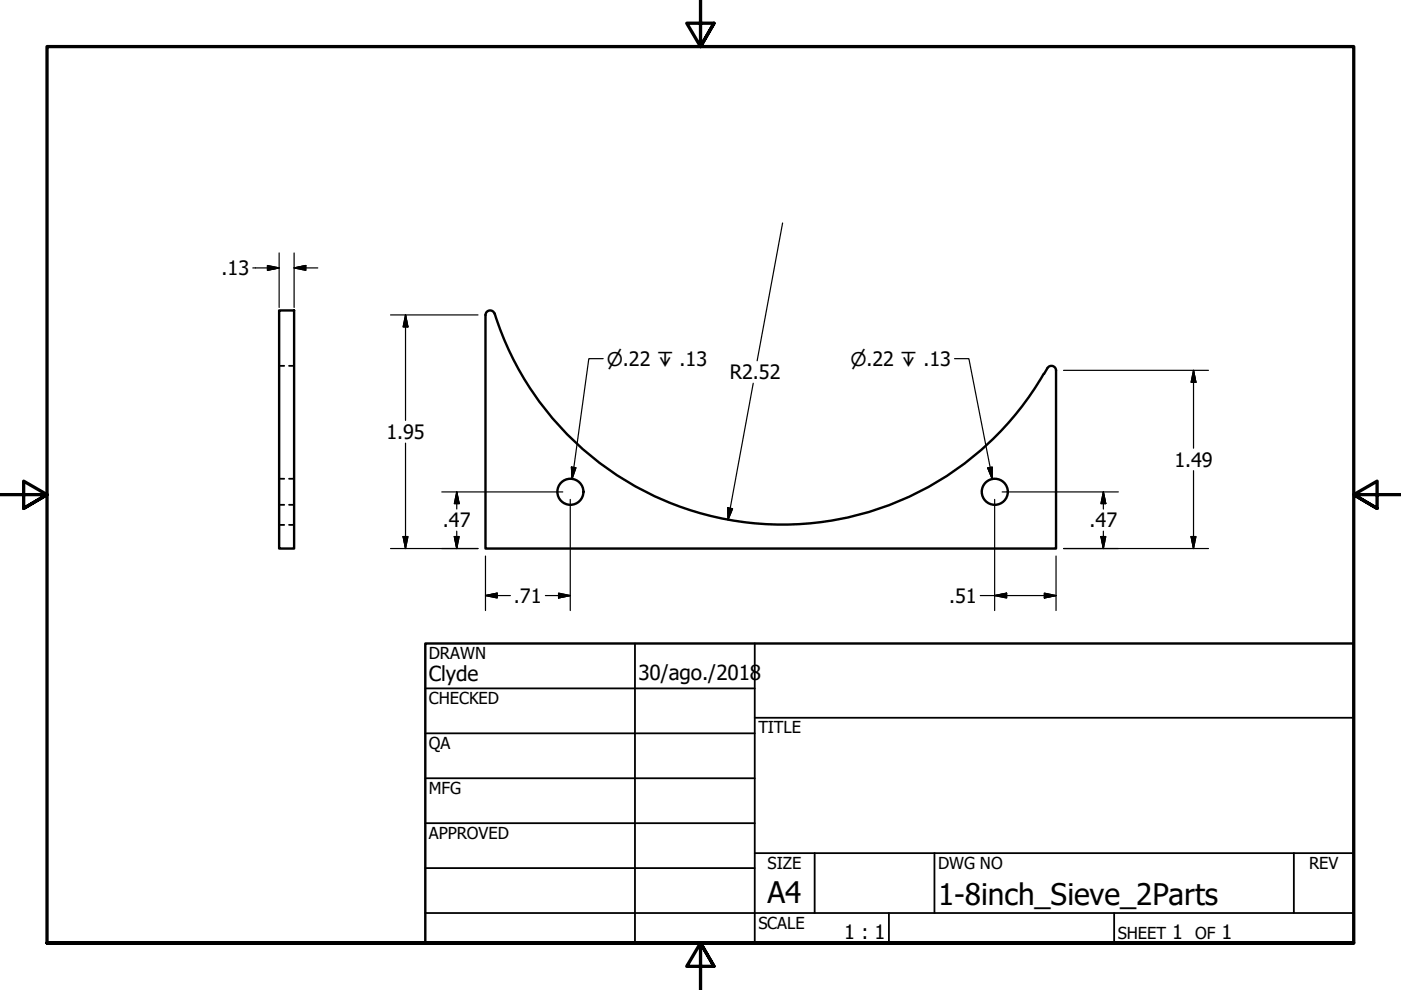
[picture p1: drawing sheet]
<svg xmlns="http://www.w3.org/2000/svg" width="297mm" height="210mm" viewBox="0 0 297 210" stroke-linecap="round" stroke-linejoin="round" font-family="sans-serif">
<!-- layer: Visible (ANSI) -->
<g fill="none" stroke="#000" stroke-width=".51">
<path d="M59.2 65.8h3.2v50.5h-3.2zM104.9 66.5a.98 .98 0 0 0-1.1-.7 .98 .98 0 0 0-.9 1v49.5h121v-37.8M104.9 66.5a64 64 0 0 0 54 44.3 64 64 0 0 0 62.4-31.6M222.1 78.1l-.7 1.2M222.1 78.1a.98 .98 0 0 1 1.1-.5 .98 .98 0 0 1 .7 1"/>
<circle cx="120.9" cy="104.3" r="2.76"/>
<circle cx="210.9" cy="104.3" r="2.76"/>
</g>
<!-- layer: Hidden (ANSI) -->
<path d="M59.2 77.6h1.1M61.3 77.6h1.1M59.2 101.5h1.1M59.2 107h1.1M59.2 111.3h1.1M61.3 101.5h1.1M61.3 107h1.1M61.3 111.3h1.1" fill="none" stroke="#000" stroke-width=".38"/>
<!-- layer: Border (ANSI) -->
<path d="M148.5 -.1v10l-2.9-5h5.8l-2.9 5 2.9-5M0 104.9h10l-5-2.9v5.8l5-2.9-5 2.9M297 104.9h-10l5-2.9v5.8l-5-2.9 5 2.9M10 199.9v-190h277v190h-277h277M151.4 204.9l-2.9-5 2.9 5h-5.8l2.9-5v10" fill="none" stroke="#000" stroke-width=".7"/>
<!-- layer: Title (ANSI) -->
<g fill="none" stroke="#000" stroke-width=".38">
<path d="M134.6 136.4v63.5M160 136.4v63.5M90.2 146h69.8M90.2 155.5h69.8M160 152.2h127M90.2 165h69.8M90.2 174.5h69.8M90.2 193.6h196.8M90.2 184.1h69.8M160 180.9h127M172.7 180.9v12.7M188.5 193.6v6.3"/>
<path d="M198.1 180.9v12.7M236.2 193.6v6.3M274.3 180.9v12.7"/>
</g>
<path d="M90.2 136.4h196.8v63.5h-196.8z" fill="none" stroke="#000" stroke-width=".51"/>
<!-- layer: Dimension (ANSI) -->
<g fill="none" stroke="#000" stroke-width=".25">
<path d="M53.6 56.8h5.6M56.7 56.3l2.5 .5-2.5 .5zM59.2 53.6v11.6M62.4 56.8l2.4-.5v1zM62.4 56.8h5M62.4 53.6v11.6M165.9 47.3l-5.4 29.2M82.8 66.8h18.5M86 66.8l.5 2.5h-1zM86 66.8v22.3M225.5 78.5h30.7M253 78.5l.6 2.6h-1.1z"/>
<path d="M253 78.5v16.5M86 94v22.3M159.7 81.3l-5.3 28.9M253 99.8v16.5M82.8 116.3h18.5M85.5 113.8h1l-.5 2.5zM93.7 104.3h25.6M96.3 113.8h1l-.5 2.5zM96.8 104.3l.5 2.5h-1zM96.8 104.3v3.6M96.8 112.6v3.7M102.9 117.9v11.5"/>
<path d="M120.9 105.9v23.5M154.3 107.7l1 .2-.9 2.3zM210.9 105.9v23.5M212.5 104.3h24.6M223.9 117.9v11.5M225.5 116.3h30.7M233.4 113.8h1l-.5 2.5zM233.9 104.3l.5 2.5h-1zM233.9 104.3v3.6M233.9 112.6v3.7M252.5 113.8h1.1l-.6 2.5zM102.9 126.3l2.5-.5v1z"/>
<path d="M102.9 126.3h5.3M115.6 126.3h5.3M118.4 125.8l2.5 .5-2.5 .5zM207.8 126.3h16.1M210.9 126.3l2.5-.5v1zM221.4 125.8l2.5 .5-2.5 .5z"/>
</g>
<g fill="#000" stroke="#000" stroke-width=".25">
<path d="M56.7 57.3l2.5-.5zM56.7 56.3l2.5 .5-2.5 .5zM62.4 56.8l2.4-.5zM62.4 56.8l2.4-.5v1zM86 66.8l.5 2.5zM86 66.8l.5 2.5h-1zM253 78.5l.6 2.6zM253 78.5l.6 2.6h-1.1zM85.5 113.8l.5 2.5zM85.5 113.8h1l-.5 2.5zM96.3 113.8l.5 2.5zM96.3 113.8h1l-.5 2.5z"/>
<path d="M96.8 104.3l.5 2.5zM96.8 104.3l.5 2.5h-1zM154.3 107.7l.1 2.5zM154.3 107.7l1 .2-.9 2.3zM233.4 113.8l.5 2.5zM233.4 113.8h1l-.5 2.5zM233.9 104.3l.5 2.5zM233.9 104.3l.5 2.5h-1zM252.5 113.8l.5 2.5zM252.5 113.8h1.1l-.6 2.5zM102.9 126.3l2.5-.5zM102.9 126.3l2.5-.5v1z"/>
<path d="M118.4 126.8l2.5-.5zM118.4 125.8l2.5 .5-2.5 .5zM210.9 126.3l2.5-.5zM210.9 126.3l2.5-.5v1zM221.4 126.8l2.5-.5zM221.4 125.8l2.5 .5-2.5 .5z"/>
</g>
<!-- layer: Symbol (ANSI) -->
<path d="M127.9 76h-3.1l-3.5 25.6M202.4 76h3l5 25.6M121.2 99l.9 .2-.8 2.4zM209.4 99.2l1-.2v2.6z" fill="none" stroke="#000" stroke-width=".25"/>
<path d="M121.2 99l.1 2.6zM121.2 99l.9 .2-.8 2.4zM209.4 99.2l1 2.4zM209.4 99.2l1-.2v2.6z" fill="#000" stroke="#000" stroke-width=".25"/>
<g font-size="6.3">
<text x="162.8" y="191.4">A4</text>
<text x="198.9" y="191.9">1-8inch_Sieve_2Parts</text>
</g>
<g font-size="4.4">
<text x="90.9" y="144.3">Clyde</text>
<text x="135.4" y="144.2">30/ago./2018</text>
</g>
<g font-size="4.2">
<text x="47" y="58.3">.13</text>
<text x="154.7" y="80.4">R2.52</text>
<text x="81.9" y="93.1">1.95</text>
<text x="249" y="99">1.49</text>
<text x="93.9" y="111.8">.47</text>
<text x="231" y="111.8">.47</text>
<text x="109" y="127.8">.71</text>
<text x="201.2" y="127.8">.51</text>
<text x="179" y="199.2">1 : 1</text>
<text x="248.5" y="199.1">1</text>
<text x="259" y="199.1">1</text>
</g>
<g font-size="4">
<text x="128.7" y="77.6">⌀.22 ↧ .13</text>
<text x="180.3" y="77.6">⌀.22 ↧ .13</text>
</g>
<g font-size="3.5">
<text x="90.9" y="139.7">DRAWN</text>
<text x="90.9" y="149.3">CHECKED</text>
<text x="160.8" y="155.5">TITLE</text>
<text x="90.9" y="158.8">QA</text>
<text x="90.9" y="168.3">MFG</text>
<text x="90.9" y="177.8">APPROVED</text>
<text x="162.8" y="184.2">SIZE</text>
<text x="198.9" y="184.2">DWG NO</text>
<text x="277.6" y="184.2">REV</text>
<text x="160.8" y="196.9">SCALE</text>
<text x="237" y="199.1">SHEET</text>
<text x="253.4" y="199.1">OF</text>
</g>
</svg>
